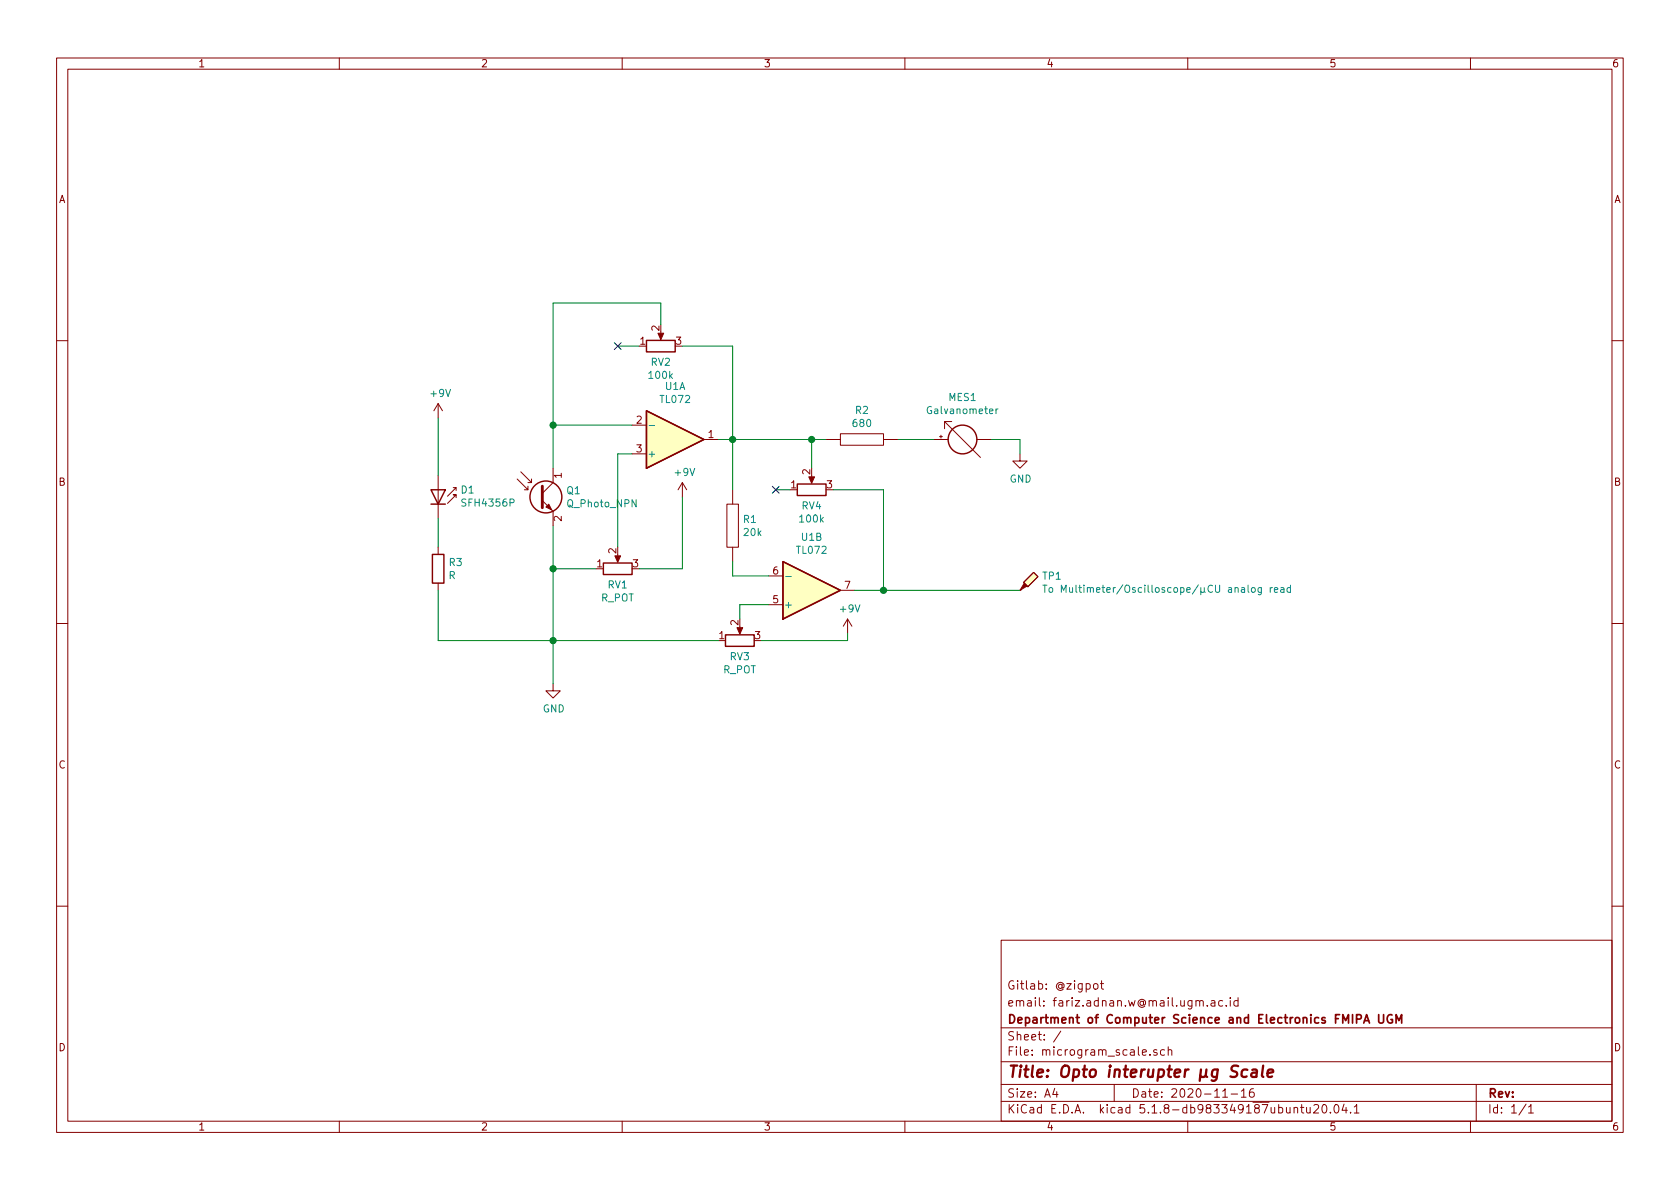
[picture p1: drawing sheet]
EESchema Schematic File Version 4
EELAYER 30 0
EELAYER END
$Descr A4 11693 8268
encoding utf-8
Sheet 1 1
Title "Opto interupter μg Scale"
Date "2020-11-16"
Rev ""
Comp "Department of Computer Science and Electronics FMIPA UGM"
Comment1 "email: fariz.adnan.w@mail.ugm.ac.id"
Comment2 "Gitlab: @zigpot"
Comment3 ""
Comment4 ""
$EndDescr
$Comp
L Device:Q_Photo_NPN Q1
U 1 1
P 3750 3450
F 0 "Q1" H 3940 3496 50  0000 L CNN
F 1 "Q_Photo_NPN" H 3940 3405 50  0000 L CNN
F 2 "" H 3950 3550 50  0001 C CNN
F 3 "~" H 3750 3450 50  0001 C CNN
	1    3750 3450
	1    0    0    -1  
$EndComp
$Comp
L Device:R_POT RV1
U 1 1
P 4300 3950
F 0 "RV1" V 4185 3950 50  0000 C CNN
F 1 "R_POT" V 4094 3950 50  0000 C CNN
F 2 "" H 4300 3950 50  0001 C CNN
F 3 "~" H 4300 3950 50  0001 C CNN
	1    4300 3950
	0    -1   -1   0   
$EndComp
Wire Wire Line
	4400 3150 4300 3150
Wire Wire Line
	4300 3150 4300 3800
Wire Wire Line
	3850 3250 3850 2950
Wire Wire Line
	3850 3650 3850 3950
Connection ~ 3850 3950
Wire Wire Line
	4150 3950 3850 3950
$Comp
L LED:SFH4356P D1
U 1 1
P 3050 3400
F 0 "D1" V 3046 3553 50  0000 L CNN
F 1 "SFH4356P" V 2955 3553 50  0000 L CNN
F 2 "LED_THT:LED_D3.0mm_IRBlack" H 3050 3575 50  0001 C CNN
F 3 "http://www.osram-os.com/Graphics/XPic5/00181708_0.pdf" H 3000 3400 50  0001 C CNN
	1    3050 3400
	0    1    -1   0   
$EndComp
$Comp
L power:GND #PWR02
U 1 1
P 3850 4750
F 0 "#PWR02" H 3850 4500 50  0001 C CNN
F 1 "GND" H 3855 4577 50  0000 C CNN
F 2 "" H 3850 4750 50  0001 C CNN
F 3 "" H 3850 4750 50  0001 C CNN
	1    3850 4750
	1    0    0    -1  
$EndComp
$Comp
L Device:R_POT RV2
U 1 1
P 4600 2400
F 0 "RV2" V 4485 2400 50  0000 C CNN
F 1 "100k" V 4394 2400 50  0000 C CNN
F 2 "" H 4600 2400 50  0001 C CNN
F 3 "~" H 4600 2400 50  0001 C CNN
	1    4600 2400
	0    -1   -1   0   
$EndComp
Wire Wire Line
	4600 2250 4600 2100
$Comp
L pspice:R R2
U 1 1
P 6000 3050
F 0 "R2" V 5795 3050 50  0000 C CNN
F 1 "680" V 5886 3050 50  0000 C CNN
F 2 "" H 6000 3050 50  0001 C CNN
F 3 "~" H 6000 3050 50  0001 C CNN
	1    6000 3050
	0    1    1    0   
$EndComp
Wire Wire Line
	5000 3050 5100 3050
Wire Wire Line
	4750 2400 5100 2400
Wire Wire Line
	5100 2400 5100 3050
Connection ~ 5100 3050
$Comp
L power:+9V #PWR03
U 1 1
P 4750 3450
F 0 "#PWR03" H 4750 3300 50  0001 C CNN
F 1 "+9V" H 4765 3623 50  0000 C CNN
F 2 "" H 4750 3450 50  0001 C CNN
F 3 "" H 4750 3450 50  0001 C CNN
	1    4750 3450
	1    0    0    -1  
$EndComp
Wire Wire Line
	4750 3450 4750 3950
Wire Wire Line
	4750 3950 4450 3950
Wire Wire Line
	5000 4450 3850 4450
$Comp
L Amplifier_Operational:TL072 U1
U 1 1
P 4700 3050
F 0 "U1" H 4700 2683 50  0000 C CNN
F 1 "TL072" H 4700 2774 50  0000 C CNN
F 2 "" H 4700 3050 50  0001 C CNN
F 3 "http://www.ti.com/lit/ds/symlink/tl071.pdf" H 4700 3050 50  0001 C CNN
	1    4700 3050
	1    0    0    1   
$EndComp
Wire Wire Line
	6150 4100 5950 4100
Wire Wire Line
	5150 4200 5150 4300
Wire Wire Line
	5350 4200 5150 4200
$Comp
L Device:R_POT RV3
U 1 1
P 5150 4450
F 0 "RV3" V 5035 4450 50  0000 C CNN
F 1 "R_POT" V 4944 4450 50  0000 C CNN
F 2 "" H 5150 4450 50  0001 C CNN
F 3 "~" H 5150 4450 50  0001 C CNN
	1    5150 4450
	0    -1   -1   0   
$EndComp
Wire Wire Line
	5100 3900 5100 4000
$Comp
L pspice:R R1
U 1 1
P 5100 3650
F 0 "R1" H 5168 3696 50  0000 L CNN
F 1 "20k" H 5168 3605 50  0000 L CNN
F 2 "20k" H 5100 3650 50  0001 C CNN
F 3 "~" H 5100 3650 50  0001 C CNN
	1    5100 3650
	1    0    0    -1  
$EndComp
$Comp
L Amplifier_Operational:TL072 U1
U 2 1
P 5650 4100
F 0 "U1" H 5650 3733 50  0000 C CNN
F 1 "TL072" H 5650 3824 50  0000 C CNN
F 2 "" H 5650 4100 50  0001 C CNN
F 3 "http://www.ti.com/lit/ds/symlink/tl071.pdf" H 5650 4100 50  0001 C CNN
	2    5650 4100
	1    0    0    1   
$EndComp
$Comp
L power:+9V #PWR04
U 1 1
P 5900 4400
F 0 "#PWR04" H 5900 4250 50  0001 C CNN
F 1 "+9V" H 5915 4573 50  0000 C CNN
F 2 "" H 5900 4400 50  0001 C CNN
F 3 "" H 5900 4400 50  0001 C CNN
	1    5900 4400
	1    0    0    -1  
$EndComp
Wire Wire Line
	5300 4450 5900 4450
Wire Wire Line
	5900 4450 5900 4400
Wire Wire Line
	5100 4000 5350 4000
Wire Wire Line
	5800 3400 6150 3400
Wire Wire Line
	6150 3400 6150 4100
Wire Wire Line
	3850 3950 3850 4450
Wire Wire Line
	3050 4450 3850 4450
Connection ~ 3850 4450
Wire Wire Line
	3850 4450 3850 4750
$Comp
L Device:R_POT RV4
U 1 1
P 5650 3400
F 0 "RV4" V 5535 3400 50  0000 C CNN
F 1 "100k" V 5444 3400 50  0000 C CNN
F 2 "" H 5650 3400 50  0001 C CNN
F 3 "~" H 5650 3400 50  0001 C CNN
	1    5650 3400
	0    -1   -1   0   
$EndComp
Wire Wire Line
	5100 3050 5650 3050
Wire Wire Line
	5100 3050 5100 3400
Wire Wire Line
	5650 3050 5650 3250
Connection ~ 5650 3050
Wire Wire Line
	5650 3050 5750 3050
NoConn ~ 4300 2400
Wire Wire Line
	3050 2900 3050 3300
$Comp
L power:+9V #PWR01
U 1 1
P 3050 2900
F 0 "#PWR01" H 3050 2750 50  0001 C CNN
F 1 "+9V" H 3065 3073 50  0000 C CNN
F 2 "" H 3050 2900 50  0001 C CNN
F 3 "" H 3050 2900 50  0001 C CNN
	1    3050 2900
	1    0    0    -1  
$EndComp
Wire Wire Line
	4300 2400 4450 2400
Wire Wire Line
	5400 3400 5500 3400
NoConn ~ 5400 3400
Wire Wire Line
	7100 4100 6150 4100
Connection ~ 6150 4100
$Comp
L Connector:TestPoint_Probe TP1
U 1 1
P 7100 4100
F 0 "TP1" H 7252 4201 50  0000 L CNN
F 1 "To Multimeter/Oscilloscope/µCU analog read" H 7252 4110 50  0000 L CNN
F 2 "" H 7300 4100 50  0001 C CNN
F 3 "~" H 7300 4100 50  0001 C CNN
	1    7100 4100
	1    0    0    -1  
$EndComp
Wire Wire Line
	3850 2950 4400 2950
Wire Wire Line
	3850 2100 3850 2950
Wire Wire Line
	3850 2100 4600 2100
Connection ~ 3850 2950
Wire Wire Line
	6900 3050 7100 3050
$Comp
L power:GND #PWR05
U 1 1
P 7100 3150
F 0 "#PWR05" H 7100 2900 50  0001 C CNN
F 1 "GND" H 7105 2977 50  0000 C CNN
F 2 "" H 7100 3150 50  0001 C CNN
F 3 "" H 7100 3150 50  0001 C CNN
	1    7100 3150
	1    0    0    -1  
$EndComp
Wire Wire Line
	7100 3050 7100 3150
$Comp
L Device:Galvanometer MES1
U 1 1
P 6700 3050
F 0 "MES1" V 6990 3050 50  0000 C CNN
F 1 "Galvanometer" V 6899 3050 50  0000 C CNN
F 2 "" V 6700 3150 50  0001 C CNN
F 3 "~" V 6700 3150 50  0001 C CNN
	1    6700 3050
	0    -1   -1   0   
$EndComp
Wire Wire Line
	6250 3050 6500 3050
$Comp
L Device:R R3
U 1 1
P 3050 3950
F 0 "R3" H 3120 3996 50  0000 L CNN
F 1 "R" H 3120 3905 50  0000 L CNN
F 2 "" V 2980 3950 50  0001 C CNN
F 3 "~" H 3050 3950 50  0001 C CNN
	1    3050 3950
	1    0    0    -1  
$EndComp
Wire Wire Line
	3050 3600 3050 3800
Wire Wire Line
	3050 4100 3050 4450
$EndSCHEMATC
